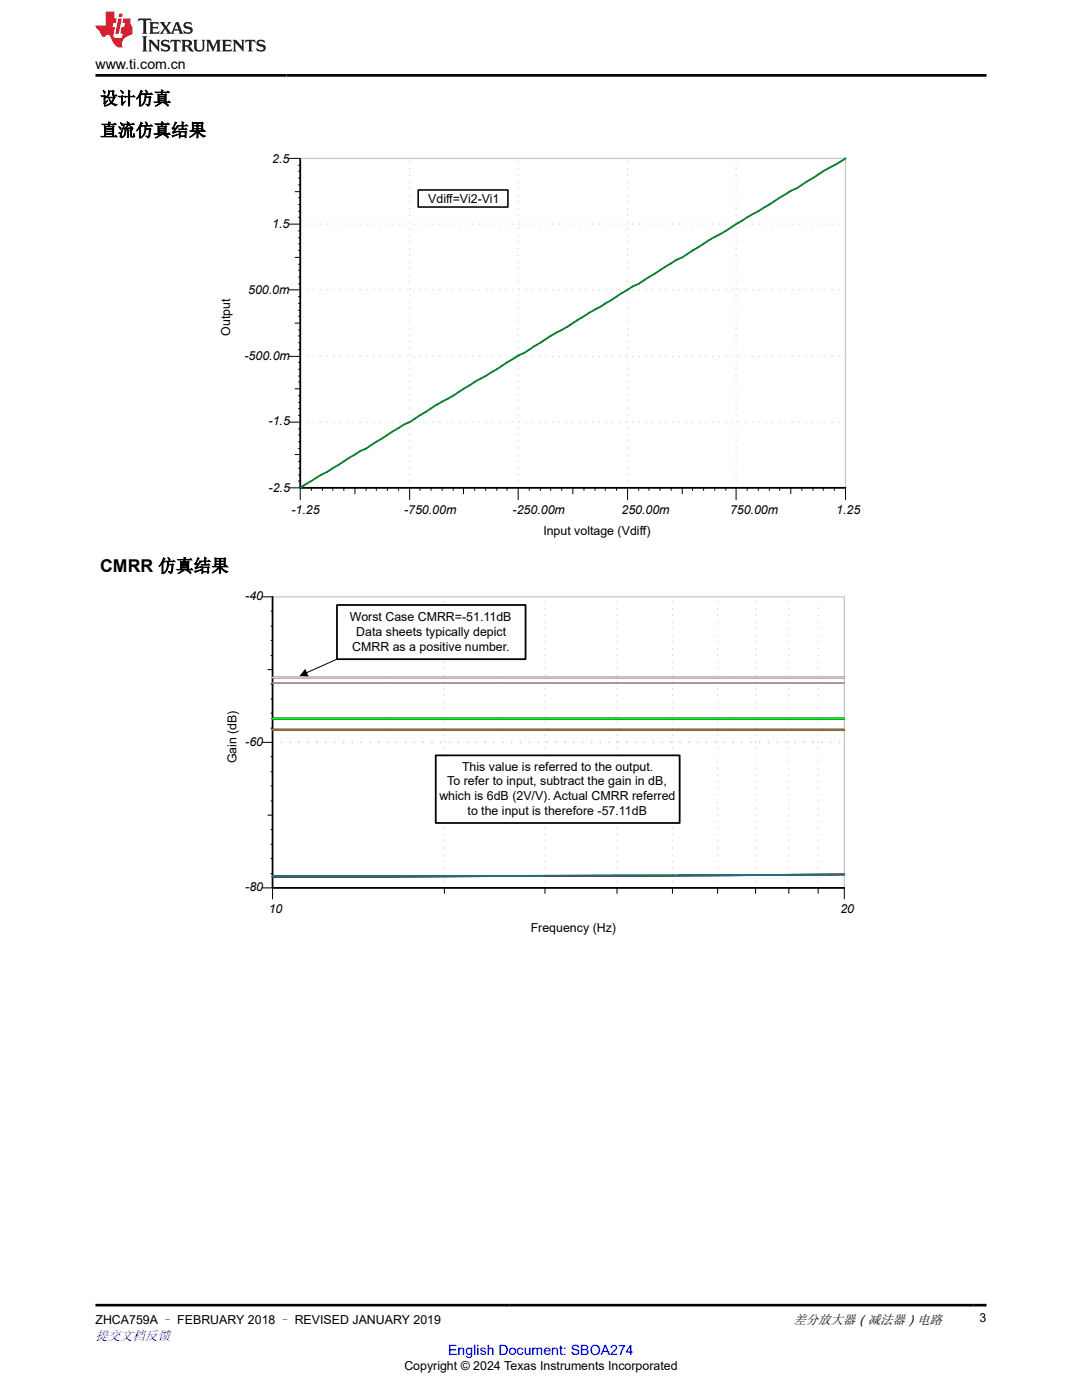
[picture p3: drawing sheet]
<svg xmlns="http://www.w3.org/2000/svg" width="216mm" height="279mm" viewBox="0 0 216 279" stroke-linecap="round" stroke-linejoin="round" font-family="sans-serif">
<path d="M59.9 57.8h108.8M59.9 44.7h108.8M59.9 71.1h108.8M59.9 84.2h108.8M81.7 97.4v-65.8M103.4 97.4v-65.8M125.2 97.4v-65.8M146.9 97.4v-65.8" fill="none" stroke="#cbcbcb" stroke-width=".26" stroke-dasharray="0 1.3"/>
<path d="M59.9 31.6v65.8h108.8" fill="none" stroke="#cbcbcb" stroke-width=".2"/>
<path d="M59.9 31.6h108.8v65.8" fill="none" stroke="#cbcbcb" stroke-width=".26"/>
<path d="M59.9 31.8v65.6h108.8" fill="none" stroke="#000" stroke-width=".35"/>
<g fill="none" stroke="#000" stroke-width=".2">
<path d="M57.7 31.6h2.2M58.9 38.3h1M59.6 39.4h.3M59.6 36.9h.3M59.6 35.5h.3M59.6 34.2h.3M59.6 33h.3M57.7 57.8h2.2M57.7 44.7h2.2M58.9 51.4h1M59.6 59.2h.3M59.6 56.6h.3"/>
<path d="M59.6 55.3h.3M59.6 53.9h.3M59.6 52.7h.3M59.6 50h.3M59.6 48.6h.3M59.6 47.5h.3M59.6 46.1h.3M59.6 43.4h.3M59.6 42.2h.3M59.6 40.8h.3M57.7 71.1h2.2M58.9 77.6h1"/>
<path d="M58.9 64.5h1M59.6 79h.3M59.6 76.2h.3M59.6 75h.3M59.6 73.7h.3M59.6 72.3h.3M59.6 69.8h.3M59.6 68.4h.3M59.6 67h.3M59.6 65.8h.3M59.6 63.1h.3M59.6 61.9h.3"/>
<path d="M59.6 60.6h.3M57.7 97.4h2.2v2.3M57.7 84.2h2.2M58.9 90.7h1M59.6 96h.3M59.6 94.8h.3M59.6 93.4h.3M59.6 92.1h.3M59.6 89.5h.3M59.6 88.2h.3M59.6 86.8h.3M59.6 85.6h.3"/>
<path d="M59.6 82.9h.3M59.6 81.5h.3M59.6 80.3h.3M62.1 97.4v.5M64.3 97.4v.5M66.4 97.4v.5M68.6 97.4v.5M70.8 97.4v1.1M73 97.4v.5M75.1 97.4v.5M77.3 97.4v.5M79.5 97.4v.5"/>
<path d="M81.7 97.4v2.3M83.8 97.4v.5M86 97.4v.5M88.2 97.4v.5M90.4 97.4v.5M92.5 97.4v1.1M94.7 97.4v.5M96.9 97.4v.5M99.1 97.4v.5M101.2 97.4v.5M103.4 97.4v2.3M105.6 97.4v.5"/>
<path d="M107.8 97.4v.5M109.9 97.4v.5M112.1 97.4v.5M114.3 97.4v1.1M116.5 97.4v.5M118.7 97.4v.5M120.8 97.4v.5M123 97.4v.5M125.2 97.4v2.3M127.4 97.4v.5M129.5 97.4v.5M131.7 97.4v.5"/>
<path d="M133.9 97.4v.5M136.1 97.4v1.1M138.2 97.4v.5M140.4 97.4v.5M142.6 97.4v.5M144.8 97.4v.5M146.9 97.4v2.3M149.1 97.4v.5M151.3 97.4v.5M153.5 97.4v.5M155.6 97.4v.5M157.8 97.4v1.1"/>
<path d="M160 97.4v.5M162.2 97.4v.5M164.3 97.4v.5M166.5 97.4v.5M168.7 97.4v2.3"/>
</g>
<path d="M168.7 31.6l-4.4 2.6-5.3 3.4-1.2 .5-13 8-3.4 1.9-5.3 3.4-1.2 .5-7.5 4.7-1.2 .6-12.9 8-3.4 1.8-5.3 3.4-1.2 .6-13 8-3.4 1.8-5.3 3.4-1.2 .6-7.5 4.7-1.1 .5-1.1 .7M70.8 90.7l-10.9 6.7" fill="none" stroke="#007f00" stroke-width=".35"/>
<path d="M83.4 37.9h17.9v3.4h-17.9z" fill-rule="evenodd" fill="#fff"/>
<path d="M83.4 37.9h17.9v3.4h-17.9z" fill="none" stroke="#fff" stroke-width=".62"/>
<path d="M83.4 37.9h17.9v3.4h-17.9z" fill="none" stroke="#000" stroke-width=".31"/>
<path d="M54.4 177.2v-58.1" fill="none" stroke="#cbcbcb" stroke-width=".2" stroke-dasharray="0 .9"/>
<path d="M88.7 177.2v-58.1M108.7 177.2v-58.1M123.1 177.2v-58.1M134.2 177.2v-58.1M143.2 177.2v-58.1M150.8 177.2v-58.1M157.4 177.2v-58.1M163.3 177.2v-58.1" fill="none" stroke="#cbcbcb" stroke-width=".26" stroke-dasharray="0 1.3"/>
<path d="M54.4 119.1v58.1" fill="none" stroke="#cbcbcb" stroke-width=".2"/>
<path d="M54.4 119.1h114.1v58.1h-114.1" fill="none" stroke="#cbcbcb" stroke-width=".26"/>
<path d="M54.4 148.2h114.1" fill="none" stroke="#cbcbcb" stroke-width=".35" stroke-dasharray="0 1.8"/>
<path d="M54.4 119.1v58.1h114.1M54.4 143.4h114.1" fill="none" stroke="#000" stroke-width=".35"/>
<g fill="none" stroke="#000" stroke-width=".2">
<path d="M52.3 119.1h2.1M53.4 133.6h1M54.1 139.5h.3M54.1 136.5h.3M54.1 130.8h.3M54.1 127.8h.3M54.1 125h.3M54.1 122h.3M52.3 148.2h2.1M54.1 159.8h.3M54.1 156.8h.3M54.1 154h.3"/>
<path d="M54.1 151h.3M54.1 145.3h.3M54.1 142.3h.3M52.3 177.2h2.1v2.2M53.4 162.7h1M54.1 174.4h.3M54.1 171.4h.3M54.1 168.5h.3M54.1 165.5h.3M88.7 177.2v1.1M108.7 177.2v1.1M123.1 177.2v1.1"/>
<path d="M134.2 177.2v1.1M143.2 177.2v1.1M150.8 177.2v1.1M157.4 177.2v1.1M163.3 177.2v1.1M168.5 177.2v2.2"/>
</g>
<path d="M168.5 174.5l-45.7 .3h-45.7l-22.7 .2" fill="none" stroke="#ff0" stroke-width=".35"/>
<path d="M54.4 145.6h114.1" fill="none" stroke="#00f" stroke-width=".35"/>
<path d="M54.4 145.6h114.1" fill="none" stroke="#f0f" stroke-width=".35"/>
<path d="M54.4 143.4h114.1" fill="none" stroke="#01ffff" stroke-width=".35"/>
<path d="M54.4 135.2h114.1M54.4 145.6h114.1" fill="none" stroke="#7f0000" stroke-width=".35"/>
<path d="M54.4 143.4h114.1M168.5 174.5l-45.7 .3-68.4 .2" fill="none" stroke="#007f00" stroke-width=".35"/>
<path d="M54.4 145.6h114.1" fill="none" stroke="#7f7f00" stroke-width=".35"/>
<path d="M54.4 143.4h114.1" fill="none" stroke="#00007f" stroke-width=".35"/>
<path d="M168.5 174.5l-45.7 .3-68.4 .2" fill="none" stroke="#7f007f" stroke-width=".35"/>
<path d="M168.5 174.5l-68.5 .3h-45.6" fill="none" stroke="#007f7f" stroke-width=".35"/>
<path d="M54.4 136.3h114.1" fill="none" stroke="#919191" stroke-width=".35"/>
<path d="M54.4 135.2h114.1" fill="none" stroke="#cbcbcb" stroke-width=".35"/>
<path d="M54.4 143.4h114.1" fill="none" stroke="#01ff00" stroke-width=".35"/>
<path d="M86.6 151.6h46.8v12.7h-46.8z" fill-rule="evenodd" fill="#fff"/>
<path d="M86.6 151.6h46.8v12.7h-46.8z" fill="none" stroke="#fff" stroke-width=".35"/>
<path d="M86.9 150.8h48.7v13.4h-48.7z" fill-rule="evenodd" fill="#fff"/>
<path d="M86.9 150.8h48.7v13.4h-48.7z" fill="none" stroke="#000" stroke-width=".35"/>
<path d="M67.2 120.7h37.7v10.9h-37.7z" fill-rule="evenodd" fill="#fff"/>
<path d="M67.2 120.7h37.7v10.9h-37.7z" fill="none" stroke="#000" stroke-width=".35"/>
<path d="M67.2 131.6l-6.1 2.7" fill="none" stroke="#000" stroke-width=".2"/>
<path d="M60.9 133.5l.7 1.5-1.8-.1z" fill="#000"/>
<path d="M27.7 3.7l-.2 .6 .5-.3h.6v.2v2.2l-.2 .3h1l-.2-.3v-2.2v-.2h.5l.5 .3-.1-.6zM29.8 4.4l.2 .4v1.6l-.2 .3h1.9l.1-.6a1.08 1.08 0 0 1-1.3 .2v-.6h.6l.4 .1v-.6l-.4 .2h-.6v-.6l.2-.1a1 1 0 0 1 1 .3l-.1-.6zM31.8 4.4l1 1.2-1 1.1h.9l-.2-.2 .4-.7 .5 .7-.2 .2h1.6l-.2-.2 .1-.4h1l.1 .4-.1 .2h.9l-.2-.3-.8-2h-.5l-1 2.2-.8-1.1 .9-1.1h-.8l.2 .2-.5 .7-.3-.7 .1-.2zM35.2 4.8l.4 1h-.8zM36.8 4.6a.65 .65 0 0 0-.2 .7 .65 .65 0 0 0 .6 .4l.7 .2 .1 .2a.79 .79 0 0 1-.7 .4 .79 .79 0 0 1-.7-.5l.1 .7 .2-.1a.93 .93 0 0 0 1.1 .1 .93 .93 0 0 0 .4-.9 1.46 1.46 0 0 0-1.2-.6l-.1-.4a1.09 1.09 0 0 1 1.2 .2l-.2-.6-.1 .1-.6-.1zM28.4 7.2l.2 .4v2.3l-.2 .4h1l-.2-.4v-2.3l.2-.4zM29.6 7.9l.2 .4v1.6l-.2 .4h.8l-.3-.4v-1.4l1.7 1.8v-2l.2-.4h-.8l.2 .3 .1 1.1-1.2-1.4zM32.3 8.1a.65 .65 0 0 0-.2 .7 .65 .65 0 0 0 .7 .4l.6 .2 .1 .3a.79 .79 0 0 1-.7 .3 .79 .79 0 0 1-.7-.5l.1 .8 .2-.1a.93 .93 0 0 0 1.1 0 .93 .93 0 0 0 .4-.9 1.46 1.46 0 0 0-1.2-.6l-.1-.4a1.09 1.09 0 0 1 1.2 .2l-.2-.6-.1 .1-.6-.1zM34.1 7.9l-.1 .7a.63 .63 0 0 1 .7-.4l.1 1.7-.3 .4h1l-.2-.4v-1.7a.66 .66 0 0 1 .8 .4l-.1-.7zM36.2 7.9l.2 .4v1.6l-.2 .4h.9l-.2-.2v-.8l.5 .1 .1 .1a.79 .79 0 0 0 1.2 .7l-1-1a.61 .61 0 0 0 .6-.6 .61 .61 0 0 0-.5-.6zM36.9 8.3l.2-.1a.47 .47 0 0 1 .5 .1 .47 .47 0 0 1 .1 .5l-.2 .2h-.6zM38.5 7.9l.2 .3a2.27 2.27 0 0 0 .4 1.9 1.04 1.04 0 0 0 1.7-.6v-1.3l.2-.3h-.8l.2 .4v1.2a.6 .6 0 0 1-.6 .5 .6 .6 0 0 1-.6-.5v-1.2l.3-.4zM41.1 7.9l.2 .4v1.6l-.2 .4h.7l-.2-.4v-1.5l.9 1.9 .8-1.9v1.5l-.2 .4h1l-.3-.4v-1.6l.3-.4h-.8l-.7 1.6-.7-1.6zM44.3 7.9l.2 .4v1.6l-.2 .4h1.9l.1-.6a1.09 1.09 0 0 1-1.3 .1v-.6h.6l.4 .2v-.7l-.4 .2h-.6v-.5l.2-.2a1.01 1.01 0 0 1 1 .3l-.1-.6zM46.4 7.9l.3 .4v1.6l-.3 .4h.8l-.2-.4v-1.4l1.6 1.8v-2l.2-.4h-.7l.2 .3v1.1l-1.2-1.4zM49 7.9l-.1 .7a.63 .63 0 0 1 .8-.4v1.7l-.3 .4h1l-.2-.4v-1.7a.66 .66 0 0 1 .8 .4l-.1-.7zM51.4 8.1a.65 .65 0 0 0-.2 .7 .65 .65 0 0 0 .6 .4l.6 .2 .2 .3a.79 .79 0 0 1-.8 .3 .79 .79 0 0 1-.6-.5l.1 .8 .2-.1a.93 .93 0 0 0 1 0 .93 .93 0 0 0 .5-.9 1.46 1.46 0 0 0-1.3-.6l-.1-.4a1.09 1.09 0 0 1 1.3 .2l-.2-.6-.2 .1-.5-.1z" fill="#231f20"/>
<path d="M21.1 2.3v2.8h-2.1l.1 .4 .9 .9a.95 .95 0 0 0 .9 .9 .59 .59 0 0 1 .6-.3 .59 .59 0 0 1 .5 .3l.4 .8a1.59 1.59 0 0 0 2.1 1.3 1.61 1.61 0 0 1 1-2.2l1-.4-.1-1.4a1.59 1.59 0 0 1-.4-1.7h-1.4l-.2 .9h.5l-.1 .8h-.5l-.2 1v.3h.4l-.2 .9h-.6a.73 .73 0 0 1-1.1-.6l.3-1.6h-.5l.2-.8h.5l.2-.9h-.5v-1.4zM23.6 3.7l-.6 3h.7l.6-3zM23.8 2.7l-.1 .7h.7l.1-.7z" fill="#ed1c24"/>
<path d="M19 15h177.8M19 260.5h177.8" fill="none" stroke="#000" stroke-width=".53"/>
<g font-size="3.5">
<text x="20" y="20.8">设计仿真</text>
<text x="20" y="27.2">直流仿真结果</text>
<text x="20" y="114.1">CMRR 仿真结果</text>
</g>
<text font-size="2.8" x="19" y="13.8">www.ti.com.cn</text>
<text font-size="2.8" fill="#00f" x="89.4" y="270.4">English Document: SBOA274</text>
<text font-size="2.6" fill="#00f" x="19" y="267.4">提交文档反馈</text>
<text font-size="2.6" x="158.3" y="264.2">差分放大器（减法器）电路</text>
<g font-size="2.5">
<text x="54.3" y="32.5">2.5</text>
<text x="85.4" y="40.5">Vdiff=Vi2-Vi1</text>
<text x="54.3" y="45.6">1.5</text>
<text x="49.5" y="58.7">500.0m</text>
<text x="45.9" y="67" transform="rotate(-90 45.9 67)">Output</text>
<text x="48.8" y="71.8">-500.0m</text>
<text x="53.6" y="84.9">-1.5</text>
<text x="53.6" y="98.2">-2.5</text>
<text x="58.2" y="102.6">-1.25</text>
<text x="80.6" y="102.6">-750.00m</text>
<text x="102.3" y="102.6">-250.00m</text>
<text x="108.4" y="106.7">Input voltage (Vdiff)</text>
<text x="124" y="102.6">250.00m</text>
<text x="145.7" y="102.6">750.00m</text>
<text x="166.8" y="102.6">1.25</text>
<text x="48.9" y="119.8">-40</text>
<text x="69.8" y="123.9">Worst Case CMRR=-51.11dB</text>
<text x="70.3" y="129.8">CMRR as a positive number.</text>
<text x="71.1" y="126.9">Data sheets typically depict</text>
<text x="48.9" y="148.8">-60</text>
<text x="47.2" y="152.3" transform="rotate(-90 47.2 152.3)">Gain (dB)</text>
<text x="92.2" y="153.8">This value is referred to the output.</text>
<text x="87.7" y="159.7">which is 6dB (2V/V). Actual CMRR referred</text>
<text x="89.2" y="156.8">To refer to input, subtract the gain in dB,</text>
<text x="93.3" y="162.7">to the input is therefore -57.11dB</text>
<text x="48.9" y="177.9">-80</text>
<text x="53.6" y="182.1">10</text>
<text x="105.9" y="185.9">Frequency (Hz)</text>
<text x="167.7" y="182.1">20</text>
<text x="195.5" y="263.9">3</text>
<text x="19" y="264.2">ZHCA759A – FEBRUARY 2018 – REVISED JANUARY 2019</text>
<text x="80.7" y="273.5">Copyright © 2024 Texas Instruments Incorporated</text>
</g>
</svg>
